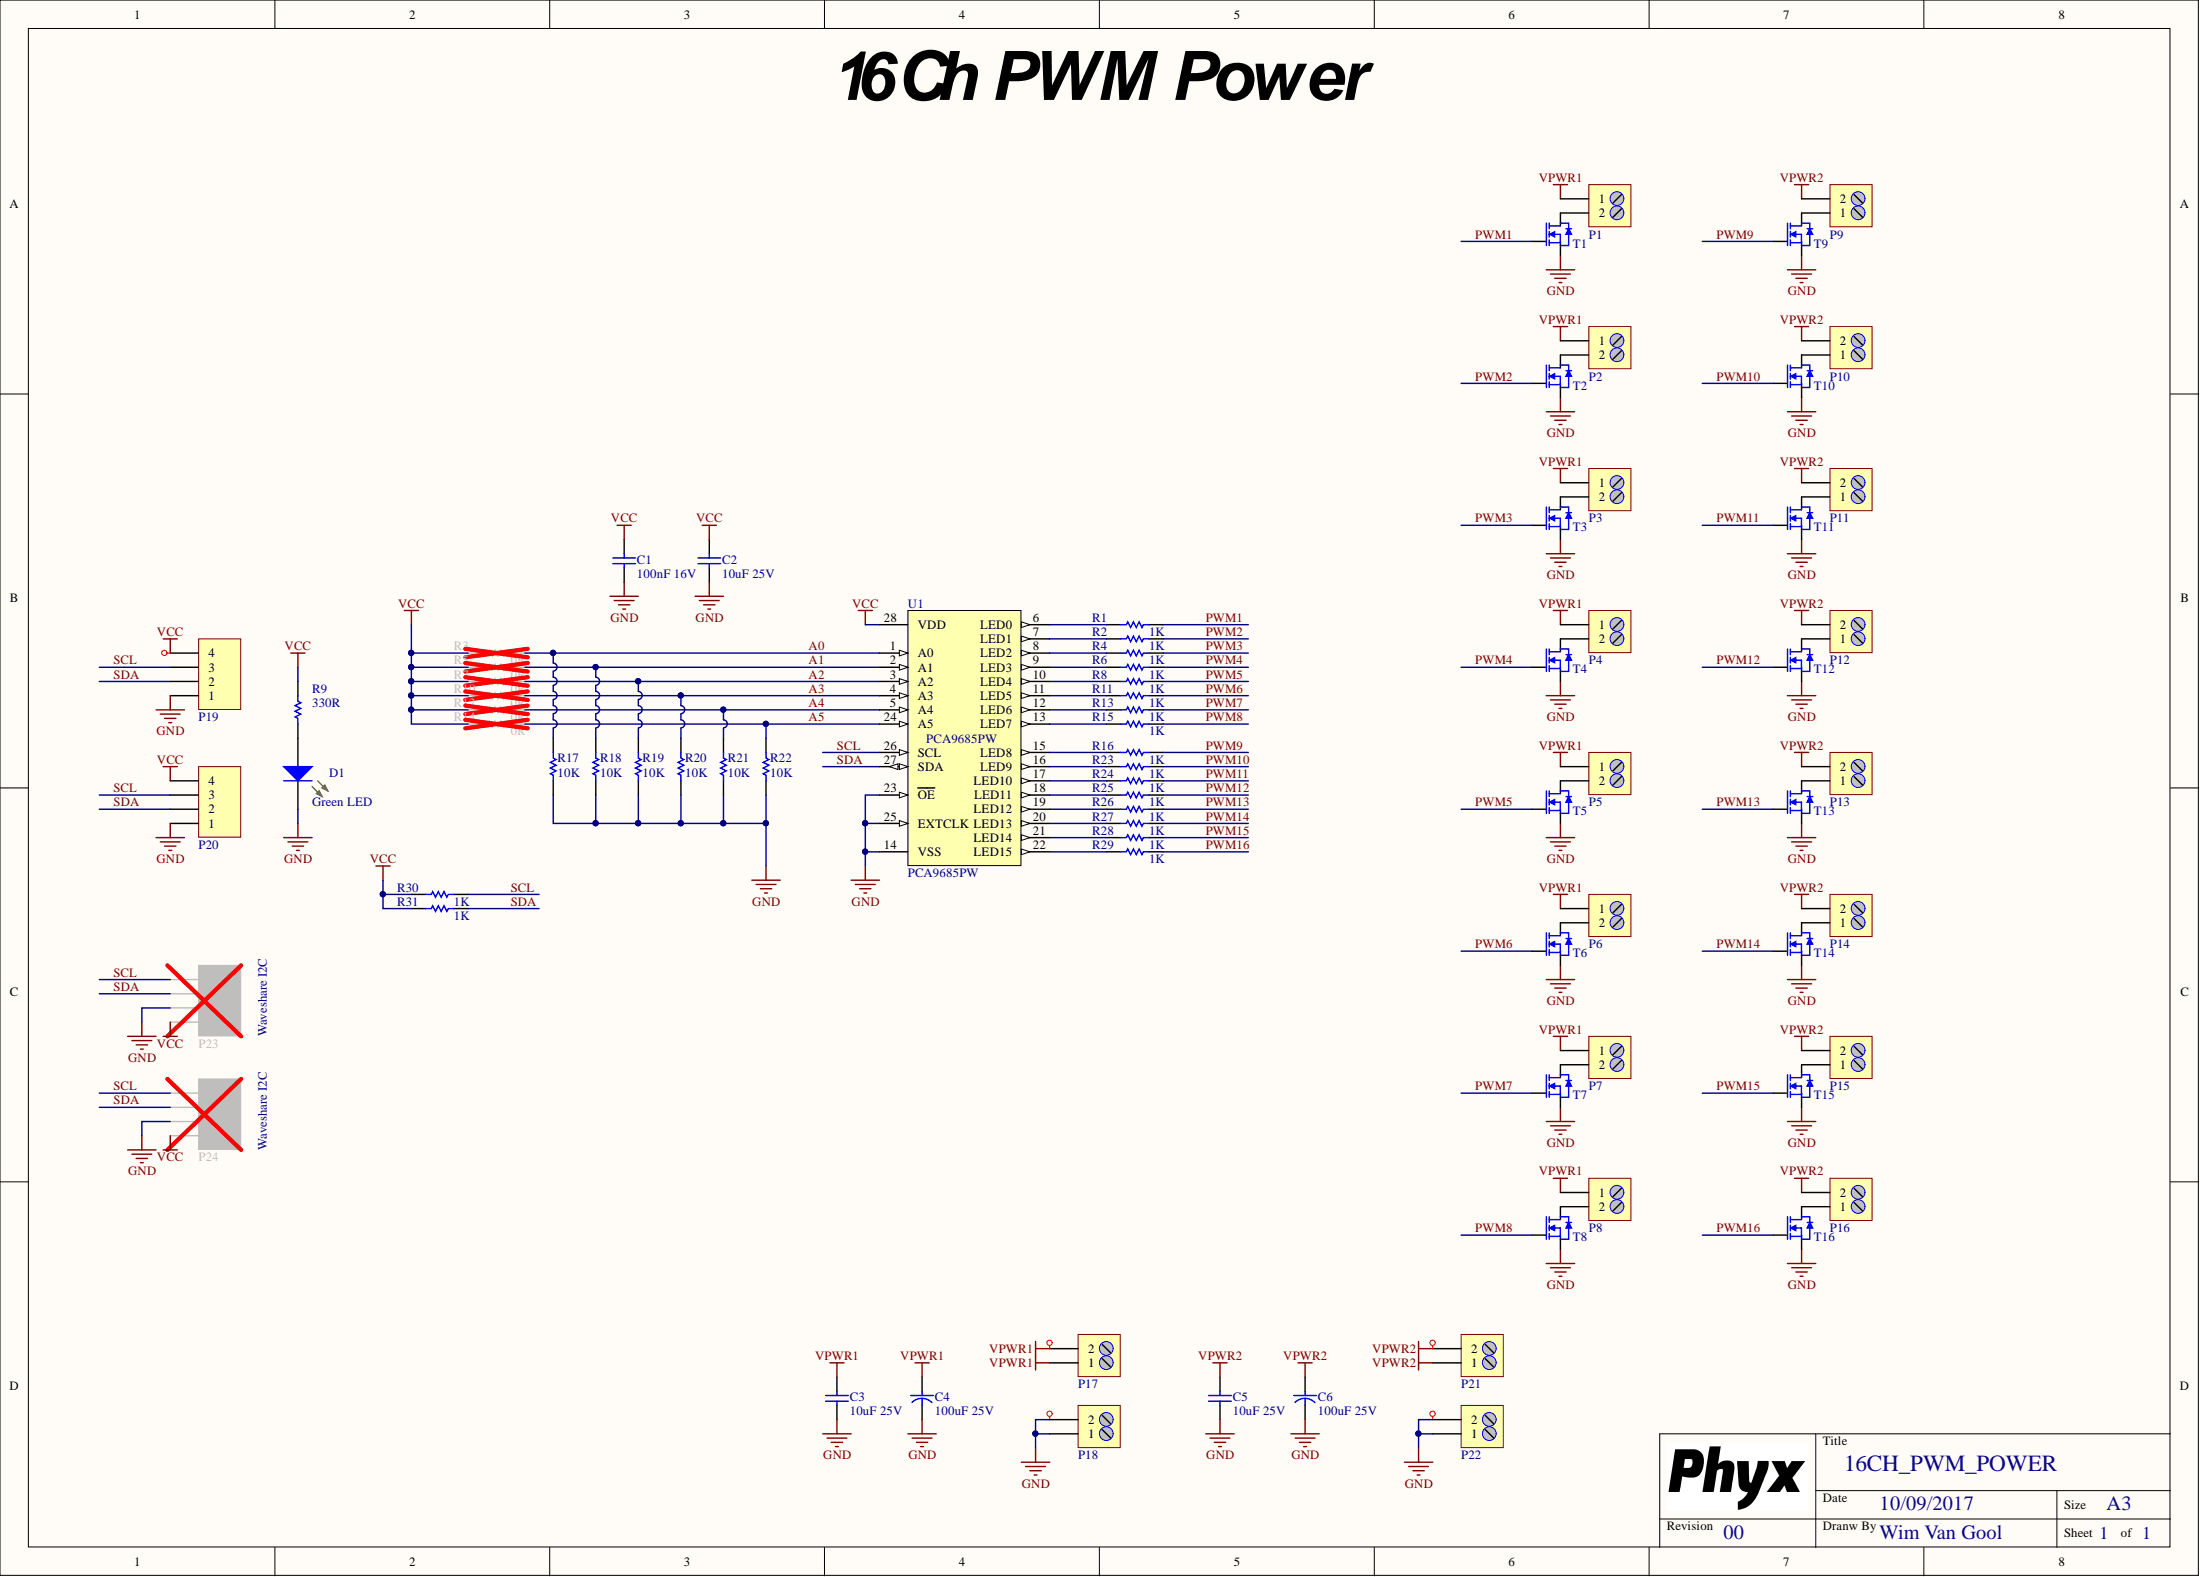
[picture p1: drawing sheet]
# Altium project 16CH_PWM_POWER_00.PrjPcb
PCB_ENGINEER: WimVG; PCB_REV: 00; PCB_TITLE: 16Ch PWM Power
1 sheet, 79 parts. Net scope: global (net labels, ports and power ports of the same name join across sheets).
Board file: 16CH_PWM_POWER_00.PcbDoc

## Sheet 16CH_PWM_POWER_00.SchDoc: 16CH_PWM_POWER
size A3; Date: 10/09/2017; DrawnBy: Wim Van Gool; Revision: 00; SheetNumber: 1; SheetTotal: 1; PageSetup: Record=PageOptions¦CenterHorizontal=True¦CenterVertical=True¦PrintScale=0.70¦XCorrection=1.00¦YCorrection=1.00¦PrintKind=1¦BorderSize=5000000¦LeftOffset=0¦BottomOffset=0¦Orientation=2¦PaperLength=1000¦PaperWidth=1000¦Scale=100¦PaperSource=15¦PrintQuality=600¦MediaType=1¦DitherType=10¦PrintScaleMode=1¦PaperKind=A4 (210 x 297 mm)¦PaperIndex=9

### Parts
C1  value 100nF 16V  [C0603_N]  (hidden comment: CAP_CERAMIC)
C2  value 10uF 25V  [C1206_N]  (hidden comment: CAP_CERAMIC)
C3  value 10uF 25V  [C1206_N]  (hidden comment: CAP_CERAMIC)
C4  value 100uF 25V  [C_8x11.5_3.5mm]  (hidden comment: CAP_POL)
C5  value 10uF 25V  [C1206_N]  (hidden comment: CAP_CERAMIC)
C6  value 100uF 25V  [C_8x11.5_3.5mm]  (hidden comment: CAP_POL)
D1  Green LED  [LED_0805_GR]
P1  2 Way Screw HDR 3,5mm  [WE_691103110002]  (value not drawn)
P2  2 Way Screw HDR 3,5mm  [WE_691103110002]  (value not drawn)
P3  2 Way Screw HDR 3,5mm  [WE_691103110002]  (value not drawn)
P4  2 Way Screw HDR 3,5mm  [WE_691103110002]  (value not drawn)
P5  2 Way Screw HDR 3,5mm  [WE_691103110002]  (value not drawn)
P6  2 Way Screw HDR 3,5mm  [WE_691103110002]  (value not drawn)
P7  2 Way Screw HDR 3,5mm  [WE_691103110002]  (value not drawn)
P8  2 Way Screw HDR 3,5mm  [WE_691103110002]  (value not drawn)
P9  2 Way Screw HDR 3,5mm  [WE_691103110002]  (value not drawn)
P10  2 Way Screw HDR 3,5mm  [WE_691103110002]  (value not drawn)
P11  2 Way Screw HDR 3,5mm  [WE_691103110002]  (value not drawn)
P12  2 Way Screw HDR 3,5mm  [WE_691103110002]  (value not drawn)
P13  2 Way Screw HDR 3,5mm  [WE_691103110002]  (value not drawn)
P14  2 Way Screw HDR 3,5mm  [WE_691103110002]  (value not drawn)
P15  2 Way Screw HDR 3,5mm  [WE_691103110002]  (value not drawn)
P16  2 Way Screw HDR 3,5mm  [WE_691103110002]  (value not drawn)
P17  2 Way Screw HDR 3,5mm  [WE_691103110002]  (value not drawn)
P18  2 Way Screw HDR 3,5mm  [WE_691103110002]  (value not drawn)
P19  Header 4  [HDR1X4]  (value not drawn)
P20  Header 4  [HDR1X4]  (value not drawn)
P21  2 Way Screw HDR 3,5mm  [WE_691103110002]  (value not drawn)
P22  2 Way Screw HDR 3,5mm  [WE_691103110002]  (value not drawn)
P23  Header 4  [HDR1X4]  (value not drawn)
P24  Header 4  [HDR1X4]  (value not drawn)
R1  value 1K  [R0603_N]  (hidden comment: RESISTOR)
R2  value 1K  [R0603_N]  (hidden comment: RESISTOR)
R3  value 0R  [R0603_N]  (hidden comment: RESISTOR)
R4  value 1K  [R0603_N]  (hidden comment: RESISTOR)
R5  value 0R  [R0603_N]  (hidden comment: RESISTOR)
R6  value 1K  [R0603_N]  (hidden comment: RESISTOR)
R7  value 0R  [R0603_N]  (hidden comment: RESISTOR)
R8  value 1K  [R0603_N]  (hidden comment: RESISTOR)
R9  value 330R  [R0603_N]  (hidden comment: RESISTOR)
R10  value 0R  [R0603_N]  (hidden comment: RESISTOR)
R11  value 1K  [R0603_N]  (hidden comment: RESISTOR)
R12  value 0R  [R0603_N]  (hidden comment: RESISTOR)
R13  value 1K  [R0603_N]  (hidden comment: RESISTOR)
R14  value 0R  [R0603_N]  (hidden comment: RESISTOR)
R15  value 1K  [R0603_N]  (hidden comment: RESISTOR)
R16  value 1K  [R0603_N]  (hidden comment: RESISTOR)
R17  value 10K  [R0603_N]  (hidden comment: RESISTOR)
R18  value 10K  [R0603_N]  (hidden comment: RESISTOR)
R19  value 10K  [R0603_N]  (hidden comment: RESISTOR)
R20  value 10K  [R0603_N]  (hidden comment: RESISTOR)
R21  value 10K  [R0603_N]  (hidden comment: RESISTOR)
R22  value 10K  [R0603_N]  (hidden comment: RESISTOR)
R23  value 1K  [R0603_N]  (hidden comment: RESISTOR)
R24  value 1K  [R0603_N]  (hidden comment: RESISTOR)
R25  value 1K  [R0603_N]  (hidden comment: RESISTOR)
R26  value 1K  [R0603_N]  (hidden comment: RESISTOR)
R27  value 1K  [R0603_N]  (hidden comment: RESISTOR)
R28  value 1K  [R0603_N]  (hidden comment: RESISTOR)
R29  value 1K  [R0603_N]  (hidden comment: RESISTOR)
R30  value 1K  [R0603_N]  (hidden comment: RESISTOR)
R31  value 1K  [R0603_N]  (hidden comment: RESISTOR)
T1  70A 30V N-Ch MOSFET Vgs 2.5  [TO-252]  (value not drawn)
T2  70A 30V N-Ch MOSFET Vgs 2.5  [TO-252]  (value not drawn)
T3  70A 30V N-Ch MOSFET Vgs 2.5  [TO-252]  (value not drawn)
T4  70A 30V N-Ch MOSFET Vgs 2.5  [TO-252]  (value not drawn)
T5  70A 30V N-Ch MOSFET Vgs 2.5  [TO-252]  (value not drawn)
T6  70A 30V N-Ch MOSFET Vgs 2.5  [TO-252]  (value not drawn)
T7  70A 30V N-Ch MOSFET Vgs 2.5  [TO-252]  (value not drawn)
T8  70A 30V N-Ch MOSFET Vgs 2.5  [TO-252]  (value not drawn)
T9  70A 30V N-Ch MOSFET Vgs 2.5  [TO-252]  (value not drawn)
T10  70A 30V N-Ch MOSFET Vgs 2.5  [TO-252]  (value not drawn)
T11  70A 30V N-Ch MOSFET Vgs 2.5  [TO-252]  (value not drawn)
T12  70A 30V N-Ch MOSFET Vgs 2.5  [TO-252]  (value not drawn)
T13  70A 30V N-Ch MOSFET Vgs 2.5  [TO-252]  (value not drawn)
T14  70A 30V N-Ch MOSFET Vgs 2.5  [TO-252]  (value not drawn)
T15  70A 30V N-Ch MOSFET Vgs 2.5  [TO-252]  (value not drawn)
T16  70A 30V N-Ch MOSFET Vgs 2.5  [TO-252]  (value not drawn)
U1  value PCA9685PW  [NXP_SOT361-1]  (hidden comment: I2C 12-bit 16Ch PWM)

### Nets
GND: C1.2 C2.2 C3.2 C4.2 C5.2 C6.2 D1.2(K) P18.1 P18.2 P19.1 P20.1 P22.1 P22.2 P23.2 P24.2 R17.2 R18.2 R19.2 R20.2 R21.2 R22.2 T1.2(S) T2.2(S) T3.2(S) T4.2(S) T5.2(S) T6.2(S) T7.2(S) T8.2(S) T9.2(S) T10.2(S) T11.2(S) T12.2(S) T13.2(S) T14.2(S) T15.2(S) T16.2(S) U1.14(VSS) U1.23(~{OE}) U1.25(EXTCLK)
VCC: C1.1 C2.1 P19.4 P20.4 P23.1 P24.1 R3.1 R5.1 R7.1 R9.1 R10.1 R12.1 R14.1 R30.2 R31.2 U1.28(VDD)
VPWR1: C3.1 C4.1 P1.1 P2.1 P3.1 P4.1 P5.1 P6.1 P7.1 P8.1 P17.1 P17.2
VPWR2: C5.1 C6.1 P9.2 P10.2 P11.2 P12.2 P13.2 P14.2 P15.2 P16.2 P21.1 P21.2
A0: R3.2 R17.1 U1.1(A0)
A1: R5.2 R18.1 U1.2(A1)
A2: R7.2 R19.1 U1.3(A2)
A3: R10.2 R20.1 U1.4(A3)
A4: R12.2 R21.1 U1.5(A4)
A5: R14.2 R22.1 U1.24(A5)
PWM1: R1.1 T1.1(G)
PWM2: R2.1 T2.1(G)
PWM3: R4.1 T3.1(G)
PWM4: R6.1 T4.1(G)
PWM5: R8.1 T5.1(G)
PWM6: R11.1 T6.1(G)
PWM7: R13.1 T7.1(G)
PWM8: R15.1 T8.1(G)
PWM9: R16.1 T9.1(G)
PWM10: R23.1 T10.1(G)
PWM11: R24.1 T11.1(G)
PWM12: R25.1 T12.1(G)
PWM13: R26.1 T13.1(G)
PWM14: R27.1 T14.1(G)
PWM15: R28.1 T15.1(G)
PWM16: R29.1 T16.1(G)
SCL: P19.3 P20.3 P23.4 P24.4 R30.1 U1.26(SCL)
SDA: P19.2 P20.2 P23.3 P24.3 R31.1 U1.27(SDA)
NetD1_1: D1.1(A) R9.2
NetP1_2: P1.2 T1.3(D)
NetP2_2: P2.2 T2.3(D)
NetP3_2: P3.2 T3.3(D)
NetP4_2: P4.2 T4.3(D)
NetP5_2: P5.2 T5.3(D)
NetP6_2: P6.2 T6.3(D)
NetP7_2: P7.2 T7.3(D)
NetP8_2: P8.2 T8.3(D)
NetP9_1: P9.1 T9.3(D)
NetP10_1: P10.1 T10.3(D)
NetP11_1: P11.1 T11.3(D)
NetP12_1: P12.1 T12.3(D)
NetP13_1: P13.1 T13.3(D)
NetP14_1: P14.1 T14.3(D)
NetP15_1: P15.1 T15.3(D)
NetP16_1: P16.1 T16.3(D)
NetR1_2: R1.2 U1.6(LED0)
NetR2_2: R2.2 U1.7(LED1)
NetR4_2: R4.2 U1.8(LED2)
NetR6_2: R6.2 U1.9(LED3)
NetR8_2: R8.2 U1.10(LED4)
NetR11_2: R11.2 U1.11(LED5)
NetR13_2: R13.2 U1.12(LED6)
NetR15_2: R15.2 U1.13(LED7)
NetR16_2: R16.2 U1.15(LED8)
NetR23_2: R23.2 U1.16(LED9)
NetR24_2: R24.2 U1.17(LED10)
NetR25_2: R25.2 U1.18(LED11)
NetR26_2: R26.2 U1.19(LED12)
NetR27_2: R27.2 U1.20(LED13)
NetR28_2: R28.2 U1.21(LED14)
NetR29_2: R29.2 U1.22(LED15)

### Layout directives
net class POWER: GND, VCC, VPWR1, VPWR2

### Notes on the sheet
- 16Ch PWM Power
- Waveshare I2C
- Title
- Revision
- Date
- Dranw By
- Size
- A3
- Sheet
- of

## Assembly variants
Default: not fitted P23 P24 R3 R5 R7 R10 R12 R14
